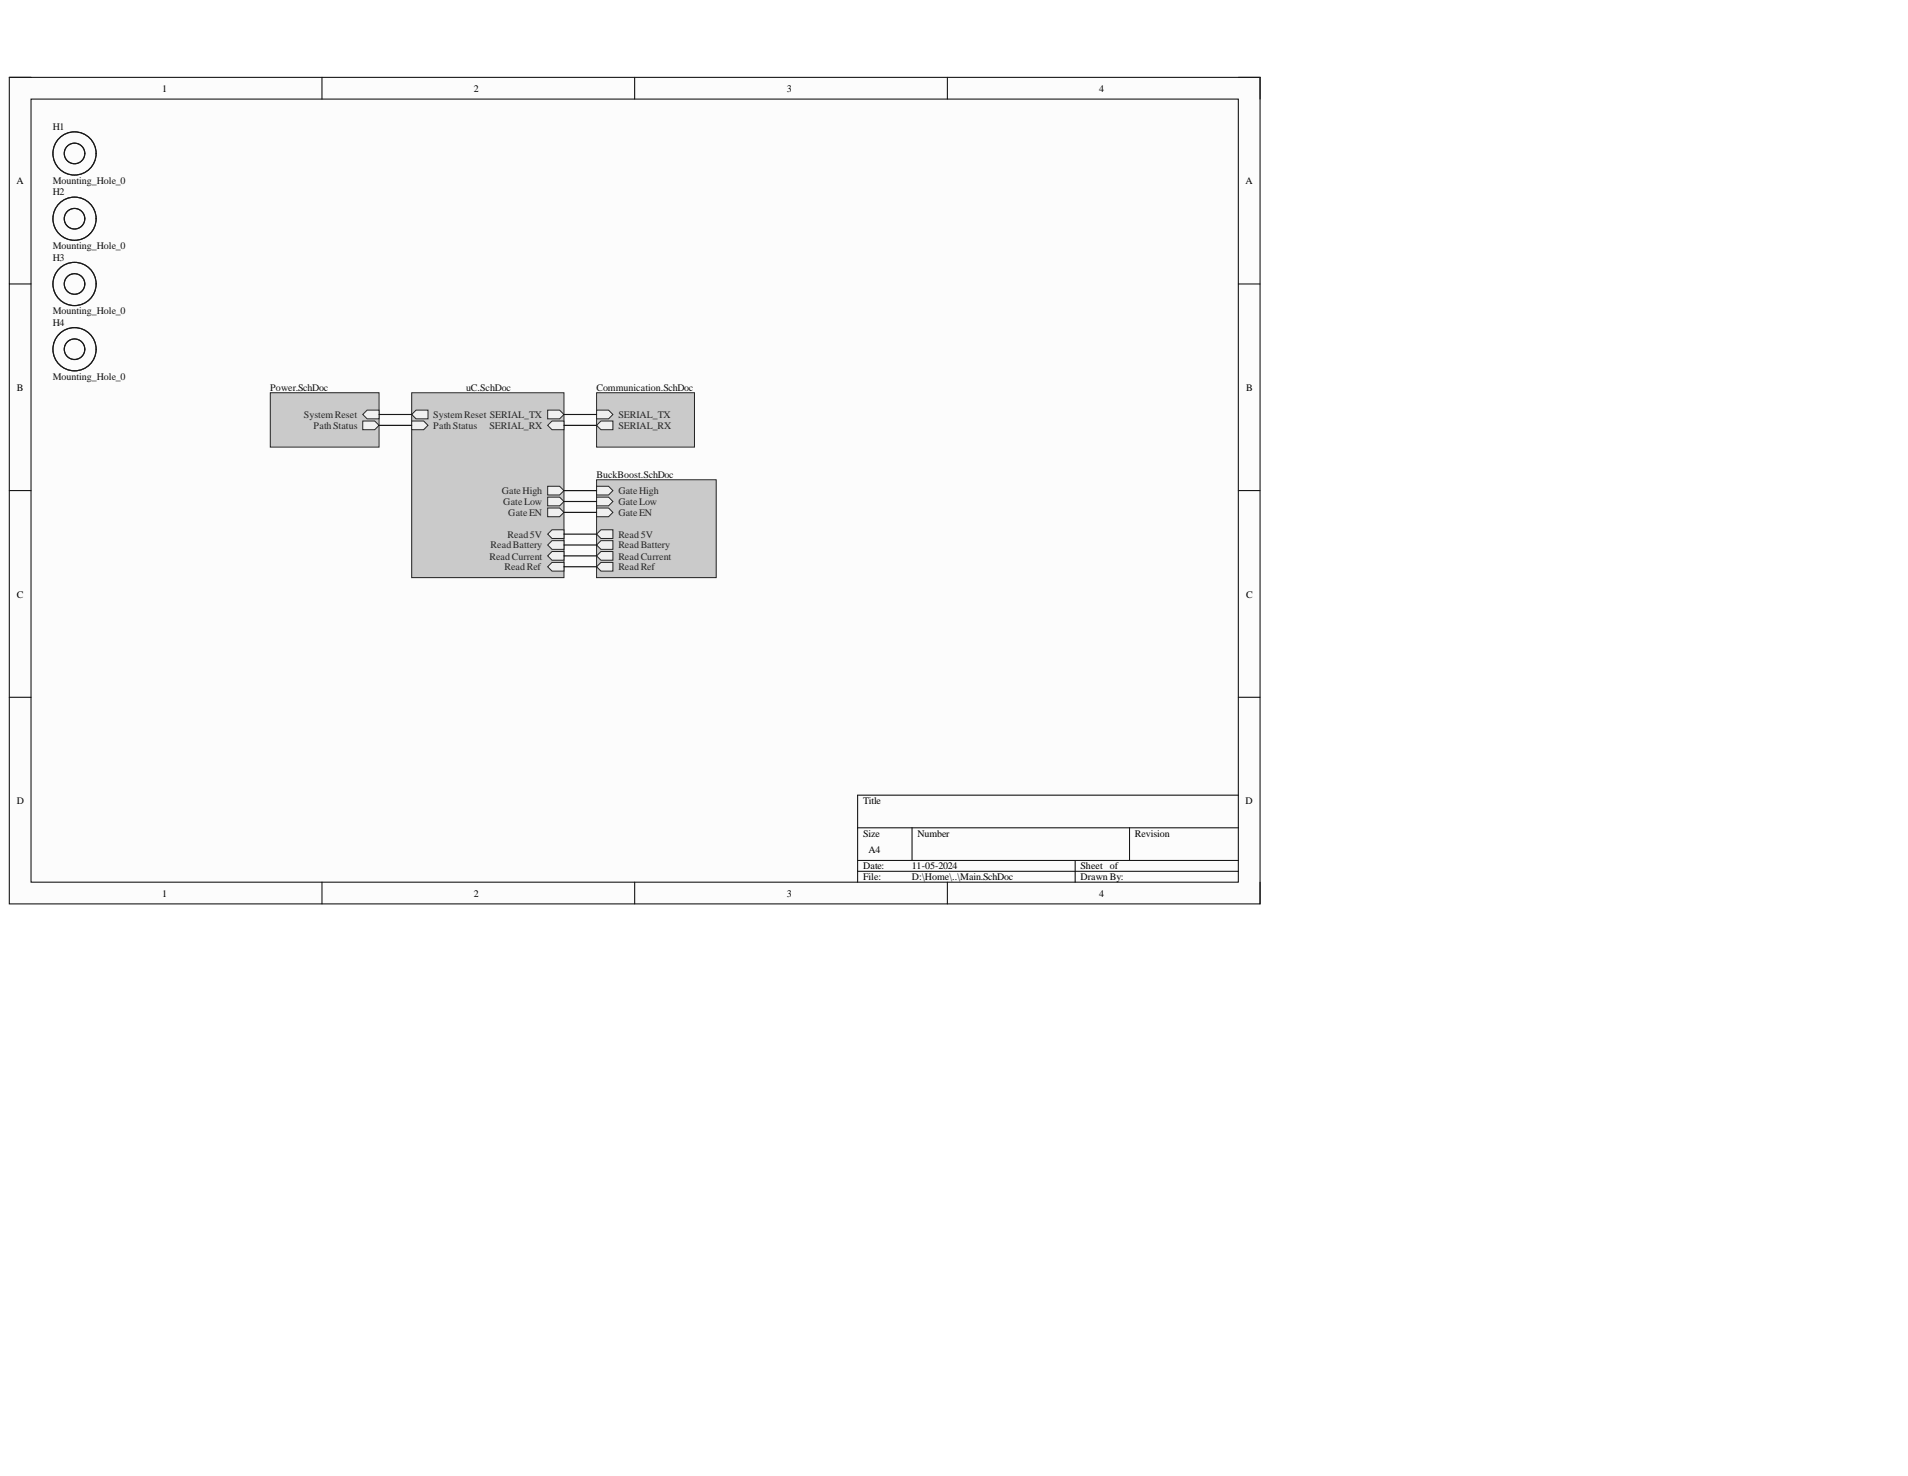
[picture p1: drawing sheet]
<svg xmlns="http://www.w3.org/2000/svg" width="419mm" height="324mm" viewBox="0 0 419 324" stroke-linecap="round" stroke-linejoin="round" font-family="sans-serif">
<path d="M2 17h274.5v181.3h-274.5z" fill-rule="evenodd" fill="#fcfcfc"/>
<path d="M2 17h274.5v181.3h-274.5z" fill="none" stroke="#000" stroke-width=".22"/>
<path d="M6.8 21.7h265v171.9h-265z" fill-rule="evenodd" fill="#fcfcfc"/>
<g fill="none" stroke="#000" stroke-width=".22">
<path d="M2 17h4.8M70.7 17v4.7M139.3 17v4.7M207.9 17v4.7M271.8 17h4.7v4.7M6.8 21.7h265v171.9h-265zM2 62.3h4.8M271.8 62.3h4.7M2 107.6h4.8M271.8 107.6h4.7M2 153h4.8M271.8 153h4.7"/>
<path d="M271.8 174.5h-83.6v19.1M70.7 193.6v4.7M139.3 193.6v4.7M188.2 181.6h83.6M188.2 188.8h83.6M188.2 191.2h83.6M200.2 181.6v7.2M207.9 193.6v4.7M236 188.8v4.8M247.9 181.6v7.2M276.5 193.6v4.7"/>
</g>
<path d="M90.4 86.2h33.4v40.5h-33.4z" fill-rule="evenodd" fill="#cacaca"/>
<path d="M90.4 86.2h33.4v40.5h-33.4z" fill="none" stroke="#262626" stroke-width=".22"/>
<path d="M120.2 90h2.6l1 .9-1 1h-2.6z" fill-rule="evenodd" fill="#f0f0f0"/>
<path d="M120.2 90h2.6l1 .9-1 1h-2.6z" fill="none" stroke="#262626" stroke-width=".22"/>
<path d="M120.2 93.3l.9-.9h2.7v1.9h-2.7z" fill-rule="evenodd" fill="#f0f0f0"/>
<path d="M120.2 93.3l.9-.9h2.7v1.9h-2.7z" fill="none" stroke="#262626" stroke-width=".22"/>
<path d="M90.4 90.9l.9-.9h2.6v1.9h-2.6z" fill-rule="evenodd" fill="#f0f0f0"/>
<path d="M90.4 90.9l.9-.9h2.6v1.9h-2.6z" fill="none" stroke="#262626" stroke-width=".22"/>
<path d="M120.2 109.1h2.6l1 .9-1 1h-2.6z" fill-rule="evenodd" fill="#f0f0f0"/>
<path d="M120.2 109.1h2.6l1 .9-1 1h-2.6z" fill="none" stroke="#262626" stroke-width=".22"/>
<path d="M120.2 111.5h2.6l1 .9-1 1h-2.6z" fill-rule="evenodd" fill="#f0f0f0"/>
<path d="M120.2 111.5h2.6l1 .9-1 1h-2.6z" fill="none" stroke="#262626" stroke-width=".22"/>
<path d="M120.2 117.2l.9-1h2.7v2h-2.7z" fill-rule="evenodd" fill="#f0f0f0"/>
<path d="M120.2 117.2l.9-1h2.7v2h-2.7z" fill="none" stroke="#262626" stroke-width=".22"/>
<path d="M120.2 119.6l.9-1h2.7v1.9h-2.7z" fill-rule="evenodd" fill="#f0f0f0"/>
<path d="M120.2 119.6l.9-1h2.7v1.9h-2.7z" fill="none" stroke="#262626" stroke-width=".22"/>
<path d="M120.2 122l.9-1h2.7v1.9h-2.7z" fill-rule="evenodd" fill="#f0f0f0"/>
<path d="M120.2 122l.9-1h2.7v1.9h-2.7z" fill="none" stroke="#262626" stroke-width=".22"/>
<path d="M120.2 124.4l.9-1h2.7v1.9h-2.7z" fill-rule="evenodd" fill="#f0f0f0"/>
<path d="M120.2 124.4l.9-1h2.7v1.9h-2.7z" fill="none" stroke="#262626" stroke-width=".22"/>
<path d="M120.2 106.7h2.6l1 .9-1 1h-2.6z" fill-rule="evenodd" fill="#f0f0f0"/>
<path d="M120.2 106.7h2.6l1 .9-1 1h-2.6z" fill="none" stroke="#262626" stroke-width=".22"/>
<path d="M90.4 92.4h2.6l.9 .9-.9 1h-2.6z" fill-rule="evenodd" fill="#f0f0f0"/>
<path d="M90.4 92.4h2.6l.9 .9-.9 1h-2.6z" fill="none" stroke="#262626" stroke-width=".22"/>
<path d="M130.9 86.2h21.5v11.9h-21.5z" fill-rule="evenodd" fill="#cacaca"/>
<path d="M130.9 86.2h21.5v11.9h-21.5z" fill="none" stroke="#262626" stroke-width=".22"/>
<path d="M130.9 90h2.7l.9 .9-.9 1h-2.7z" fill-rule="evenodd" fill="#f0f0f0"/>
<path d="M130.9 90h2.7l.9 .9-.9 1h-2.7z" fill="none" stroke="#262626" stroke-width=".22"/>
<path d="M130.9 93.3l1-.9h2.6v1.9h-2.6z" fill-rule="evenodd" fill="#f0f0f0"/>
<path d="M130.9 93.3l1-.9h2.6v1.9h-2.6z" fill="none" stroke="#262626" stroke-width=".22"/>
<path d="M59.3 86.2h23.9v11.9h-23.9z" fill-rule="evenodd" fill="#cacaca"/>
<path d="M59.3 86.2h23.9v11.9h-23.9z" fill="none" stroke="#262626" stroke-width=".22"/>
<path d="M79.6 90.9l1-.9h2.6v1.9h-2.6z" fill-rule="evenodd" fill="#f0f0f0"/>
<path d="M79.6 90.9l1-.9h2.6v1.9h-2.6z" fill="none" stroke="#262626" stroke-width=".22"/>
<path d="M79.6 92.4h2.6l1 .9-1 1h-2.6z" fill-rule="evenodd" fill="#f0f0f0"/>
<path d="M79.6 92.4h2.6l1 .9-1 1h-2.6z" fill="none" stroke="#262626" stroke-width=".22"/>
<path d="M130.9 105.3h26.3v21.4h-26.3z" fill-rule="evenodd" fill="#cacaca"/>
<path d="M130.9 105.3h26.3v21.4h-26.3z" fill="none" stroke="#262626" stroke-width=".22"/>
<path d="M130.9 109.1h2.7l.9 .9-.9 1h-2.7z" fill-rule="evenodd" fill="#f0f0f0"/>
<path d="M130.9 109.1h2.7l.9 .9-.9 1h-2.7z" fill="none" stroke="#262626" stroke-width=".22"/>
<path d="M130.9 111.5h2.7l.9 .9-.9 1h-2.7z" fill-rule="evenodd" fill="#f0f0f0"/>
<path d="M130.9 111.5h2.7l.9 .9-.9 1h-2.7z" fill="none" stroke="#262626" stroke-width=".22"/>
<path d="M130.9 117.2l1-1h2.6v2h-2.6z" fill-rule="evenodd" fill="#f0f0f0"/>
<path d="M130.9 117.2l1-1h2.6v2h-2.6z" fill="none" stroke="#262626" stroke-width=".22"/>
<path d="M130.9 119.6l1-1h2.6v1.9h-2.6z" fill-rule="evenodd" fill="#f0f0f0"/>
<path d="M130.9 119.6l1-1h2.6v1.9h-2.6z" fill="none" stroke="#262626" stroke-width=".22"/>
<path d="M130.9 122l1-1h2.6v1.9h-2.6z" fill-rule="evenodd" fill="#f0f0f0"/>
<path d="M130.9 122l1-1h2.6v1.9h-2.6z" fill="none" stroke="#262626" stroke-width=".22"/>
<path d="M130.9 124.4l1-1h2.6v1.9h-2.6z" fill-rule="evenodd" fill="#f0f0f0"/>
<path d="M130.9 124.4l1-1h2.6v1.9h-2.6z" fill="none" stroke="#262626" stroke-width=".22"/>
<path d="M130.9 106.7h2.7l.9 .9-.9 1h-2.7z" fill-rule="evenodd" fill="#f0f0f0"/>
<path d="M130.9 106.7h2.7l.9 .9-.9 1h-2.7z" fill="none" stroke="#262626" stroke-width=".22"/>
<g fill="none" stroke="#1c1c1c" stroke-width=".25">
<circle cx="16.4" cy="33.7" r="2.26"/>
<circle cx="16.4" cy="33.7" r="4.7"/>
<circle cx="16.4" cy="48" r="2.26"/>
<circle cx="16.4" cy="48" r="4.7"/>
<circle cx="16.4" cy="62.3" r="2.26"/>
<circle cx="16.4" cy="62.3" r="4.7"/>
<circle cx="16.4" cy="76.6" r="2.26"/>
<circle cx="16.4" cy="76.6" r="4.7"/>
</g>
<path d="M83.2 90.9h7.2M83.2 93.3h7.2M123.8 90.9h7.1M123.8 93.3h7.1M123.8 107.6h7.1M123.8 110h7.1M123.8 112.4h7.1M123.8 117.2h7.1M123.8 119.6h7.1M123.8 122h7.1M123.8 124.4h7.1" fill="none" stroke="#0e0e0e" stroke-width=".25"/>
<g font-size="2.2">
<text x="35.6" y="20.1">1</text>
<text x="104" y="20.1">2</text>
<text x="172.7" y="20.1">3</text>
<text x="241.2" y="20.1">4</text>
<text x="3.6" y="40.4">A</text>
<text x="273.4" y="40.4">A</text>
<text x="3.7" y="85.7">B</text>
<text x="273.5" y="85.7">B</text>
<text x="3.7" y="131.1">C</text>
<text x="273.5" y="131.1">C</text>
<text x="3.7" y="176.5">D</text>
<text x="189.4" y="176.5">Title</text>
<text x="273.4" y="176.5">D</text>
<text x="189.4" y="183.6">Size</text>
<text x="201.3" y="183.6">Number</text>
<text x="249.1" y="183.6">Revision</text>
<text x="189.4" y="190.7">Date:</text>
<text x="190.6" y="187.2">A4</text>
<text x="200.2" y="190.7">11-05-2024</text>
<text x="237.1" y="190.7">Sheet of</text>
<text x="35.6" y="196.7">1</text>
<text x="104" y="196.7">2</text>
<text x="172.7" y="196.7">3</text>
<text x="189.4" y="193.1">File:</text>
<text x="200.2" y="193.1">D:\Home\..\Main.SchDoc</text>
<text x="237.1" y="193.1">Drawn By:</text>
<text x="241.2" y="196.7">4</text>
</g>
<g font-size="2.2" fill="#0e0e0e">
<text x="11.6" y="28.5">H1</text>
<text x="11.6" y="40.4">Mounting_Hole_0</text>
<text x="11.6" y="42.8">H2</text>
<text x="11.6" y="54.7">Mounting_Hole_0</text>
<text x="11.6" y="57.2">H3</text>
<text x="11.6" y="71.4">H4</text>
<text x="11.6" y="69">Mounting_Hole_0</text>
<text x="11.6" y="83.3">Mounting_Hole_0</text>
<text x="59.3" y="85.7">Power.SchDoc</text>
<text x="102.3" y="85.7">uC.SchDoc</text>
<text x="130.9" y="85.7">Communication.SchDoc</text>
<text x="130.9" y="104.9">BuckBoost.SchDoc</text>
</g>
<g font-size="2.2" fill="#262626">
<text x="66.7" y="91.7">SystemReset</text>
<text x="68.8" y="94.1">Path Status</text>
<text x="95.1" y="91.7">SystemReset SERIAL_TX</text>
<text x="95.1" y="94.1">Path Status</text>
<text x="107.4" y="94.1">SERIAL_RX</text>
<text x="135.7" y="91.7">SERIAL_TX</text>
<text x="135.7" y="94.1">SERIAL_RX</text>
<text x="110.1" y="108.4">GateHigh</text>
<text x="110.5" y="110.8">GateLow</text>
<text x="111.6" y="113.2">GateEN</text>
<text x="135.7" y="110.8">GateLow</text>
<text x="135.7" y="113.2">GateEN</text>
<text x="135.7" y="108.4">GateHigh</text>
<text x="111.4" y="117.9">Read5V</text>
<text x="135.7" y="117.9">Read5V</text>
<text x="107.4" y="122.8">ReadCurrent</text>
<text x="107.7" y="120.3">ReadBattery</text>
<text x="110.7" y="125.1">ReadRef</text>
<text x="135.7" y="120.3">ReadBattery</text>
<text x="135.7" y="122.8">ReadCurrent</text>
<text x="135.7" y="125.1">ReadRef</text>
</g>
</svg>
